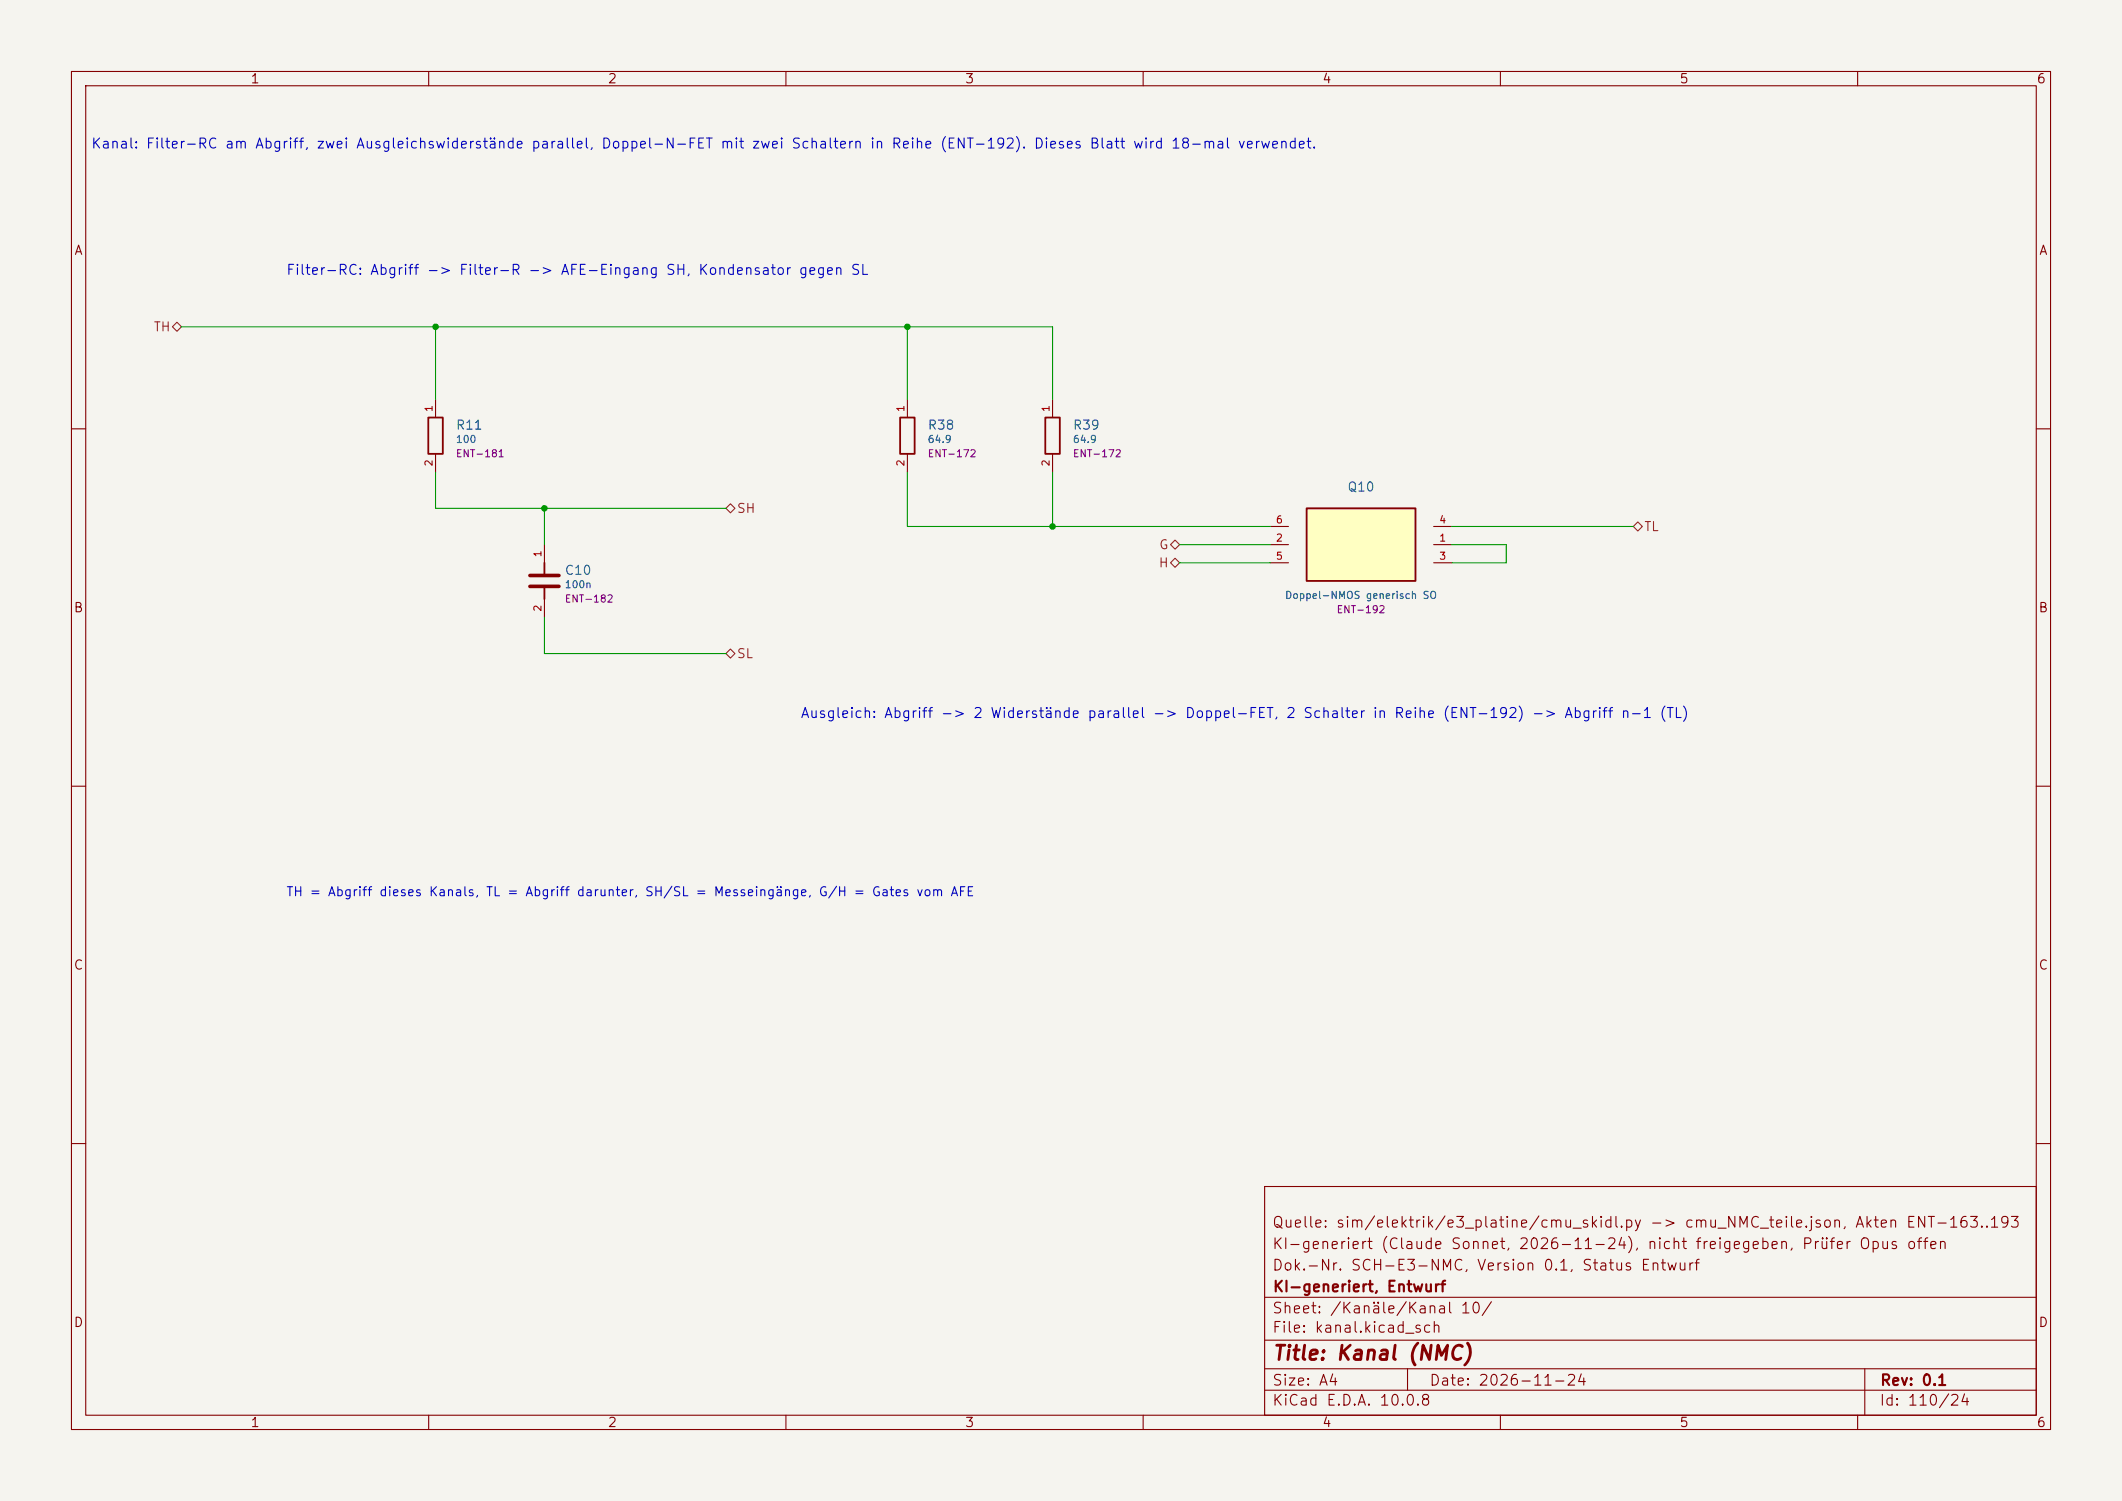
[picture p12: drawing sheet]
<svg xmlns="http://www.w3.org/2000/svg" width="297mm" height="210mm" viewBox="0 0 297 210" stroke-linecap="round" stroke-linejoin="round" font-family="sans-serif">
<path d="M0 0h297v210h-297z" fill="#f5f4ef" stroke="#f5f4ef" stroke-width=".14"/>
<g fill="none" stroke="#840000" stroke-width=".15">
<path d="M10 10h277v190h-277zM12 12h273v186h-273zM60 10v2M110 10v2M160 10v2M210 10v2M260 10v2M10 60h2M285 60h2M10 110h2M285 110h2M10 160h2"/>
<path d="M177 166h108v32h-108zM285 160h2M60 198v2M110 198v2M160 198v2M177 194.5h108M177 191.5h108M177 187.5h108M177 181.5h108M197 191.5v3M210 198v2M260 198v2"/>
<path d="M261 191.5v6.5"/>
</g>
<path d="M182.9 71.1h15.2v10.2h-15.2z" fill="#ffffc2"/>
<path d="M59.9 58.4h2.1v5.1h-2.1zM126 58.4h2v5.1h-2zM146.3 58.4h2v5.1h-2zM76.2 78.7v1.8M182.9 71.1h15.2v10.2h-15.2zM76.2 82v1.8" fill="none" stroke="#840000" stroke-width=".25"/>
<g fill="none" stroke="#840000" stroke-width=".15">
<path d="M61 55.9v2.5M127 55.9v2.5M147.3 55.9v2.5M61 63.5v2.5M76.2 76.2v2.5M127 63.5v2.5M147.3 63.5v2.5M177.8 76.2h2.5M177.8 78.7h2.5M177.8 73.7h2.5M200.7 76.2h2.5M200.7 78.7h2.5"/>
<path d="M200.7 73.7h2.5M76.2 83.8v2.6"/>
</g>
<path d="M74.2 80.5h4M74.2 82h4" fill="none" stroke="#840000" stroke-width=".51"/>
<path d="M24.1 45.7l.7-.6 .6 .6-.6 .7zM101.6 71.1l.6-.6 .7 .6-.7 .7zM163.8 76.2l.7-.6 .6 .6-.6 .6zM163.8 78.7l.7-.6 .6 .6-.6 .7zM228.6 73.7l.6-.7 .7 .7-.7 .6zM101.6 91.4l.6-.6 .7 .6-.7 .7z" fill="none" stroke="#725600" stroke-width=".15"/>
<path d="M25.4 45.7h121.9v10.2M61 45.7v10.2M127 45.7v10.2M61 66v5.1h40.6M76.2 71.1v5.1M127 66v7.7h50.8M147.3 66v7.7M165.1 78.7h12.7M165.1 76.2h12.7M203.2 76.2h7.6v2.5h-7.6M203.2 73.7h25.4M76.2 86.4v5h25.4" fill="none" stroke="#009600" stroke-width=".15"/>
<g fill="#009600">
<circle cx="76.2" cy="71.1" r=".46"/>
<circle cx="61" cy="45.7" r=".46"/>
<circle cx="147.3" cy="73.7" r=".46"/>
<circle cx="127" cy="45.7" r=".46"/>
</g>
<text font-size="2" fill="#840000" x="178" y="190.8">Title: Kanal (NMC)</text>
<g font-size="1.5" fill="#840000">
<text x="178" y="172.1">Quelle: sim/elektrik/e3_platine/cmu_skidl.py -&gt; cmu_NMC_teile.json, Akten ENT-163..193</text>
<text x="178" y="178.1">Dok.-Nr. SCH-E3-NMC, Version 0.1, Status Entwurf</text>
<text x="178" y="175.1">KI-generiert (Claude Sonnet, 2026-11-24), nicht freigegeben, Prüfer Opus offen</text>
<text x="178" y="184.1">Sheet: /Kanäle/Kanal 10/</text>
<text x="178" y="181.1">KI-generiert, Entwurf</text>
<text x="178" y="186.8">File: kanal.kicad_sch</text>
<text x="178" y="197">KiCad E.D.A. 10.0.8</text>
<text x="178" y="194.2">Size: A4</text>
<text x="200" y="194.2">Date: 2026-11-24</text>
<text x="263" y="197">Id: 110/24</text>
<text x="263" y="194.2">Rev: 0.1</text>
</g>
<g font-size="1.4" fill="#0000c2">
<text x="12.7" y="21.1">Kanal: Filter-RC am Abgriff, zwei Ausgleichswiderstände parallel, Doppel-N-FET mit zwei Schaltern in Reihe (ENT-192). Dieses Blatt wird 18-mal verwendet.</text>
<text x="40" y="38.8">Filter-RC: Abgriff -&gt; Filter-R -&gt; AFE-Eingang SH, Kondensator gegen SL</text>
<text x="112" y="100.8">Ausgleich: Abgriff -&gt; 2 Widerstände parallel -&gt; Doppel-FET, 2 Schalter in Reihe (ENT-192) -&gt; Abgriff n-1 (TL)</text>
</g>
<g font-size="1.3" fill="#840000">
<text x="35" y="12">1</text>
<text x="85" y="12">2</text>
<text x="135" y="12">3</text>
<text x="185" y="12">4</text>
<text x="235" y="12">5</text>
<text x="285" y="12">6</text>
<text x="10.3" y="36">A</text>
<text x="285.3" y="36">A</text>
<text x="10.2" y="86">B</text>
<text x="285.2" y="86">B</text>
<text x="10.2" y="136">C</text>
<text x="285.2" y="136">C</text>
<text x="10.2" y="186">D</text>
<text x="285.2" y="186">D</text>
<text x="35" y="200">1</text>
<text x="85" y="200">2</text>
<text x="135" y="200">3</text>
<text x="185" y="200">4</text>
<text x="235" y="200">5</text>
<text x="285" y="200">6</text>
</g>
<g font-size="1.3" fill="#725600">
<text x="21.4" y="46.7">TH</text>
<text x="103" y="72.1">SH</text>
<text x="162.1" y="77.2">G</text>
<text x="230" y="74.6">TL</text>
<text x="162.1" y="79.7">H</text>
<text x="103" y="92.4">SL</text>
</g>
<g font-size="1.3" fill="#006464">
<text x="63.7" y="60.4">R11</text>
<text x="129.8" y="60.4">R38</text>
<text x="150.1" y="60.4">R39</text>
<text x="188.5" y="69.1">Q10</text>
<text x="79" y="80.7">C10</text>
</g>
<text font-size="1.3" fill="#0000c2" x="40" y="125.7">TH = Abgriff dieses Kanals, TL = Abgriff darunter, SH/SL = Messeingänge, G/H = Gates vom AFE</text>
<g font-size="1" fill="#a90000">
<text x="60.8" y="57.7" transform="rotate(-90 60.8 57.7)">1</text>
<text x="126.8" y="57.7" transform="rotate(-90 126.8 57.7)">1</text>
<text x="147.1" y="57.7" transform="rotate(-90 147.1 57.7)">1</text>
<text x="60.8" y="65.3" transform="rotate(-90 60.8 65.3)">2</text>
<text x="126.8" y="65.3" transform="rotate(-90 126.8 65.3)">2</text>
<text x="147.1" y="65.3" transform="rotate(-90 147.1 65.3)">2</text>
<text x="178.5" y="76">2</text>
<text x="178.5" y="73.5">6</text>
<text x="201.4" y="76">1</text>
<text x="201.4" y="73.5">4</text>
<text x="76" y="78" transform="rotate(-90 76 78)">1</text>
<text x="178.5" y="78.6">5</text>
<text x="201.4" y="78.6">3</text>
<text x="76" y="85.7" transform="rotate(-90 76 85.7)">2</text>
</g>
<g font-size="1" fill="#006464">
<text x="63.7" y="62.2">100</text>
<text x="129.8" y="62.2">64.9</text>
<text x="150.1" y="62.2">64.9</text>
<text x="79" y="82.5">100n</text>
<text x="179.8" y="84">Doppel-NMOS generisch SO</text>
</g>
<g font-size="1" fill="#840084">
<text x="63.7" y="64.2">ENT-181</text>
<text x="129.8" y="64.2">ENT-172</text>
<text x="150.1" y="64.2">ENT-172</text>
<text x="79" y="84.5">ENT-182</text>
<text x="187" y="86">ENT-192</text>
</g>
</svg>
